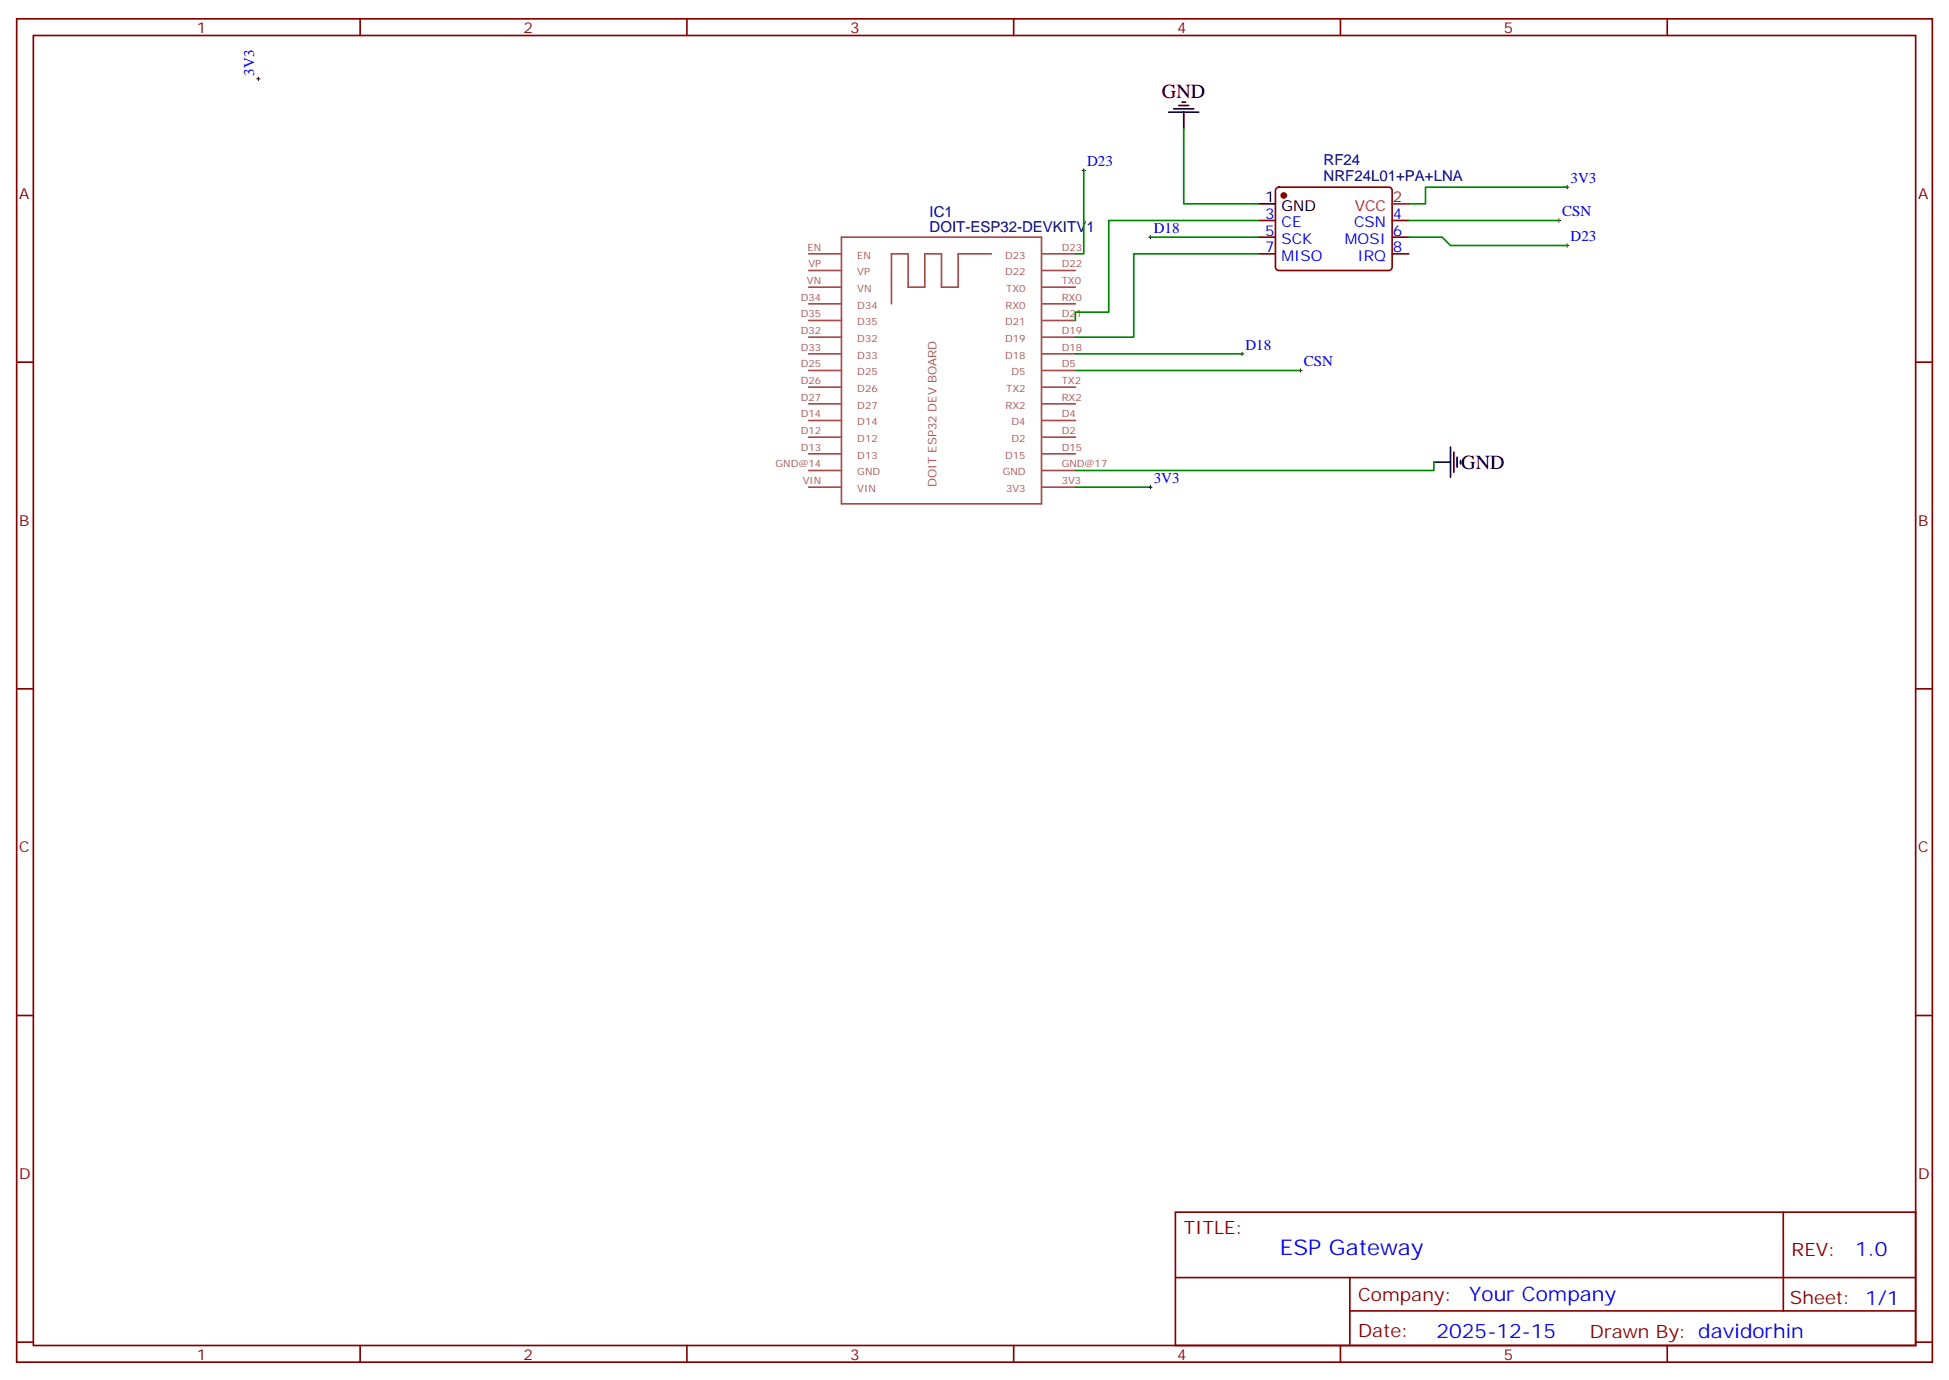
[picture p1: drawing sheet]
<svg xmlns="http://www.w3.org/2000/svg" width="412mm" height="292mm" viewBox="0 0 412 292" stroke-linecap="round" stroke-linejoin="round" font-family="sans-serif">
<g fill="none" stroke="#870000" stroke-width=".35">
<path d="M3.5 4h405.4v284.3h-405.4zM7.1 7.5h398.2v277.3h-398.2zM76.2 4v3.5M145.3 4v3.5M214.5 4v3.5M283.6 4v3.5M352.8 4v3.5M270.1 39.8l.5-.2h23.3a.71 .71 0 0 1 .7 .7v16.3a.76 .76 0 0 1-.7 .7h-23.3a.76 .76 0 0 1-.7-.7v-16.3zM266.3 53.7h3.6M266.3 46.7h3.6M266.3 50.2h3.6M294.6 53.7h3.5"/>
<path d="M294.6 46.7h3.5M294.6 50.2h3.5M3.5 76.7h3.6M405.3 76.7h3.6M3.5 145.8h3.6M405.3 145.8h3.6M3.5 214.9h3.6M405.3 214.9h3.6M248.7 256.6h156.6v28.2h-156.6zM377.3 256.6v20.9M248.7 270.4h156.5M285.6 277.5h119.6"/>
<path d="M285.6 270.4v14.1M3.5 284.1h3.6M76.2 284.8v3.5M145.3 284.8v3.5M214.5 284.8v3.5M283.6 284.8v3.5M352.8 284.8v3.5M405.3 284.1h3.6"/>
</g>
<circle cx="271.6" cy="41.4" r=".53" fill="#870000" stroke="#870000" stroke-width=".35"/>
<path d="M247.3 23.7h6.3M248.4 23h4.2M249.4 22.3h2.1M250.1 21.6h.7M250.5 23.7v3.6M266.3 43.1h3.6M303.4 97.8h3.5M306.9 94.7v6.3M307.6 95.7v4.2M308.3 96.8v2.1M309 97.5v.7" fill="none" stroke="#000" stroke-width=".35"/>
<path d="M294.6 43.1h3.5" fill="none" stroke="#f00" stroke-width=".35"/>
<g fill="none" stroke="#a64a4a" stroke-width=".35">
<path d="M171.1 57.3h6.9M171.1 53.7h6.9M178 50.2h42.4v56.4h-42.4zM209.8 53.7h-7.1v7.1h-3.5v-7.1h-3.5v7.1h-3.5v-7.1h-3.6v10.6M220.6 57.3h6.9M220.6 53.7h6.9M171.1 78.4h6.9M171.1 74.9h6.9M171.1 71.4h6.9M171.1 67.8h6.9M171.1 64.3h6.9M171.1 60.8h6.9"/>
<path d="M220.6 78.4h6.9M220.6 74.9h6.9M220.6 71.4h6.9M220.6 67.8h6.9M220.6 64.3h6.9M220.6 60.8h6.9M171.1 99.6h6.9M171.1 96.1h6.9M171.1 92.5h6.9M171.1 89h6.9M171.1 85.5h6.9M171.1 82h6.9"/>
<path d="M220.6 99.6h6.9M220.6 96.1h6.9M220.6 92.5h6.9M220.6 89h6.9M220.6 85.5h6.9M220.6 82h6.9M171.1 103.1h6.9M220.6 103.1h6.9"/>
</g>
<path d="M229.3 36.1v17.6h-1.8M250.5 27.3v15.8h15.8M331.6 39.6h-30v3.5h-3.5M243.4 50.2h22.9M266.3 46.7h-31.7v19.4h-7.1v1.7M266.3 53.7h-26.4v17.7h-12.4M298.1 50.2h7.1l1.7 1.8h24.7M298.1 46.7h31.7M227.5 78.4h47.7M227.5 74.9h35.3M303.4 97.8v1.8h-75.9M227.5 103.1h15.9" fill="none" stroke="#008700" stroke-width=".35"/>
<g fill="none" stroke="#000" stroke-width=".21">
<path d="M54.3 16.7h.7M54.7 16.3v.7M229 36.1h.7M229.3 35.7v.7M331.3 39.6h.7M331.6 39.3v.7M243.1 50.2h.7M243.4 49.8v.8M329.5 46.7h.7M329.8 46.3v.7M331.3 52h.7M331.6 51.6v.7"/>
<path d="M262.5 74.9h.7M262.8 74.5v.7M274.8 78.4h.7M275.2 78.1v.7M243.1 103.1h.7M243.4 102.8v.7"/>
</g>
<text font-size="4.6" fill="#00f" x="270.8" y="265.6">ESP Gateway</text>
<g font-size="4.2">
<text x="245.9" y="20.7">GND</text>
<text x="309.2" y="99.4">GND</text>
</g>
<g font-size="4.2" fill="#00f">
<text x="392.5" y="265.8">1.0</text>
<text x="310.9" y="275.4">Your Company</text>
<text x="304" y="283.2">2025-12-15</text>
</g>
<g font-size="3.9" fill="#800">
<text x="250.5" y="261.2">TITLE:</text>
<text x="379.1" y="265.8">REV:</text>
<text x="287.4" y="275.4">Company:</text>
<text x="378.7" y="276">Sheet: 1/1</text>
<text x="287.4" y="283">Date:</text>
<text x="336.4" y="283.1">Drawn By: davidorhin</text>
</g>
<g font-size="3.2" fill="#800">
<text x="41.6" y="7">1</text>
<text x="110.8" y="7">2</text>
<text x="179.9" y="7">3</text>
<text x="249.1" y="7">4</text>
<text x="318.2" y="7">5</text>
<text x="4.1" y="42.1">A</text>
<text x="405.9" y="42.1">A</text>
<text x="4.1" y="111.2">B</text>
<text x="405.9" y="111.2">B</text>
<text x="4.1" y="180.4">C</text>
<text x="405.9" y="180.4">C</text>
<text x="4.1" y="249.5">D</text>
<text x="405.9" y="249.5">D</text>
<text x="41.6" y="287.8">1</text>
<text x="110.8" y="287.8">2</text>
<text x="179.9" y="287.8">3</text>
<text x="249.1" y="287.8">4</text>
<text x="318.2" y="287.8">5</text>
</g>
<g font-size="3.2" fill="#00f">
<text x="53.8" y="16" transform="rotate(-90 53.8 16)">3V3</text>
<text x="230" y="35.2">D23</text>
<text x="332.3" y="38.7">3V3</text>
<text x="267.7" y="46.3">3</text>
<text x="294.7" y="46.3">4</text>
<text x="330.6" y="45.8">CSN</text>
<text x="244.1" y="49.3">D18</text>
<text x="267.7" y="49.8">5</text>
<text x="267.7" y="53.4">7</text>
<text x="271.2" y="48.1">CE</text>
<text x="271.2" y="51.6">SCK</text>
<text x="284.6" y="51.6">MOSI</text>
<text x="286.5" y="48.1">CSN</text>
<text x="294.7" y="53.4">8</text>
<text x="294.7" y="49.8">6</text>
<text x="332.3" y="51.1">D23</text>
<text x="271.2" y="55.1">MISO</text>
<text x="287.2" y="55.1">IRQ</text>
<text x="263.5" y="74">D18</text>
<text x="275.9" y="77.5">CSN</text>
<text x="244.1" y="102.2">3V3</text>
</g>
<g font-size="3.2" fill="#000080">
<text x="280.1" y="35">RF24</text>
<text x="280.1" y="38.3">NRF24L01+PA+LNA</text>
<text x="196.7" y="45.9">IC1</text>
<text x="196.7" y="49.1">DOIT-ESP32-DEVKITV1</text>
</g>
<g font-size="3.2">
<text x="267.7" y="42.8">1</text>
<text x="271.2" y="44.6">GND</text>
</g>
<g font-size="3.2" fill="#f00">
<text x="286.7" y="44.6">VCC</text>
<text x="294.7" y="42.8">2</text>
</g>
<text font-size="2.5" fill="#a54b4b" x="198.1" y="103.1" transform="rotate(-90 198.1 103.1)">DOIT ESP32 DEV BOARD</text>
<g font-size="2.1" fill="#a54b4b">
<text x="170.8" y="53">EN</text>
<text x="224.7" y="53">D23</text>
<text x="171" y="56.6">VP</text>
<text x="181.4" y="58.3">VP</text>
<text x="181.4" y="54.8">EN</text>
<text x="212.7" y="54.8">D23</text>
<text x="212.7" y="58.3">D22</text>
<text x="224.7" y="56.6">D22</text>
<text x="169.4" y="63.6">D34</text>
<text x="170.7" y="60.1">VN</text>
<text x="181.4" y="65.4">D34</text>
<text x="181.4" y="61.8">VN</text>
<text x="212.7" y="65.4">RX0</text>
<text x="212.9" y="61.8">TX0</text>
<text x="224.7" y="60.1">TX0</text>
<text x="224.7" y="63.6">RX0</text>
<text x="169.4" y="70.7">D32</text>
<text x="169.4" y="67.1">D35</text>
<text x="181.4" y="68.9">D35</text>
<text x="212.7" y="68.9">D21</text>
<text x="224.7" y="67.1">D21</text>
<text x="224.7" y="70.7">D19</text>
<text x="169.4" y="77.7">D25</text>
<text x="169.4" y="74.2">D33</text>
<text x="181.4" y="75.9">D33</text>
<text x="181.4" y="72.4">D32</text>
<text x="212.7" y="72.4">D19</text>
<text x="212.7" y="75.9">D18</text>
<text x="224.7" y="74.2">D18</text>
<text x="224.7" y="77.7">D5</text>
<text x="169.4" y="81.3">D26</text>
<text x="181.4" y="83">D26</text>
<text x="181.4" y="79.5">D25</text>
<text x="212.9" y="83">TX2</text>
<text x="214" y="79.5">D5</text>
<text x="224.7" y="81.3">TX2</text>
<text x="169.4" y="88.3">D14</text>
<text x="169.4" y="84.8">D27</text>
<text x="181.4" y="86.5">D27</text>
<text x="212.7" y="86.5">RX2</text>
<text x="224.7" y="84.8">RX2</text>
<text x="224.7" y="88.3">D4</text>
<text x="169.4" y="95.4">D13</text>
<text x="169.4" y="91.8">D12</text>
<text x="181.4" y="93.6">D12</text>
<text x="181.4" y="90">D14</text>
<text x="214" y="90">D4</text>
<text x="214" y="93.6">D2</text>
<text x="224.7" y="91.8">D2</text>
<text x="224.7" y="95.4">D15</text>
<text x="164.1" y="98.9">GND@14</text>
<text x="181.4" y="100.6">GND</text>
<text x="181.4" y="97.1">D13</text>
<text x="212.2" y="100.6">GND</text>
<text x="212.7" y="97.1">D15</text>
<text x="224.7" y="98.9">GND@17</text>
<text x="169.8" y="102.4">VIN</text>
<text x="181.4" y="104.2">VIN</text>
<text x="212.9" y="104.2">3V3</text>
<text x="224.7" y="102.4">3V3</text>
</g>
</svg>
